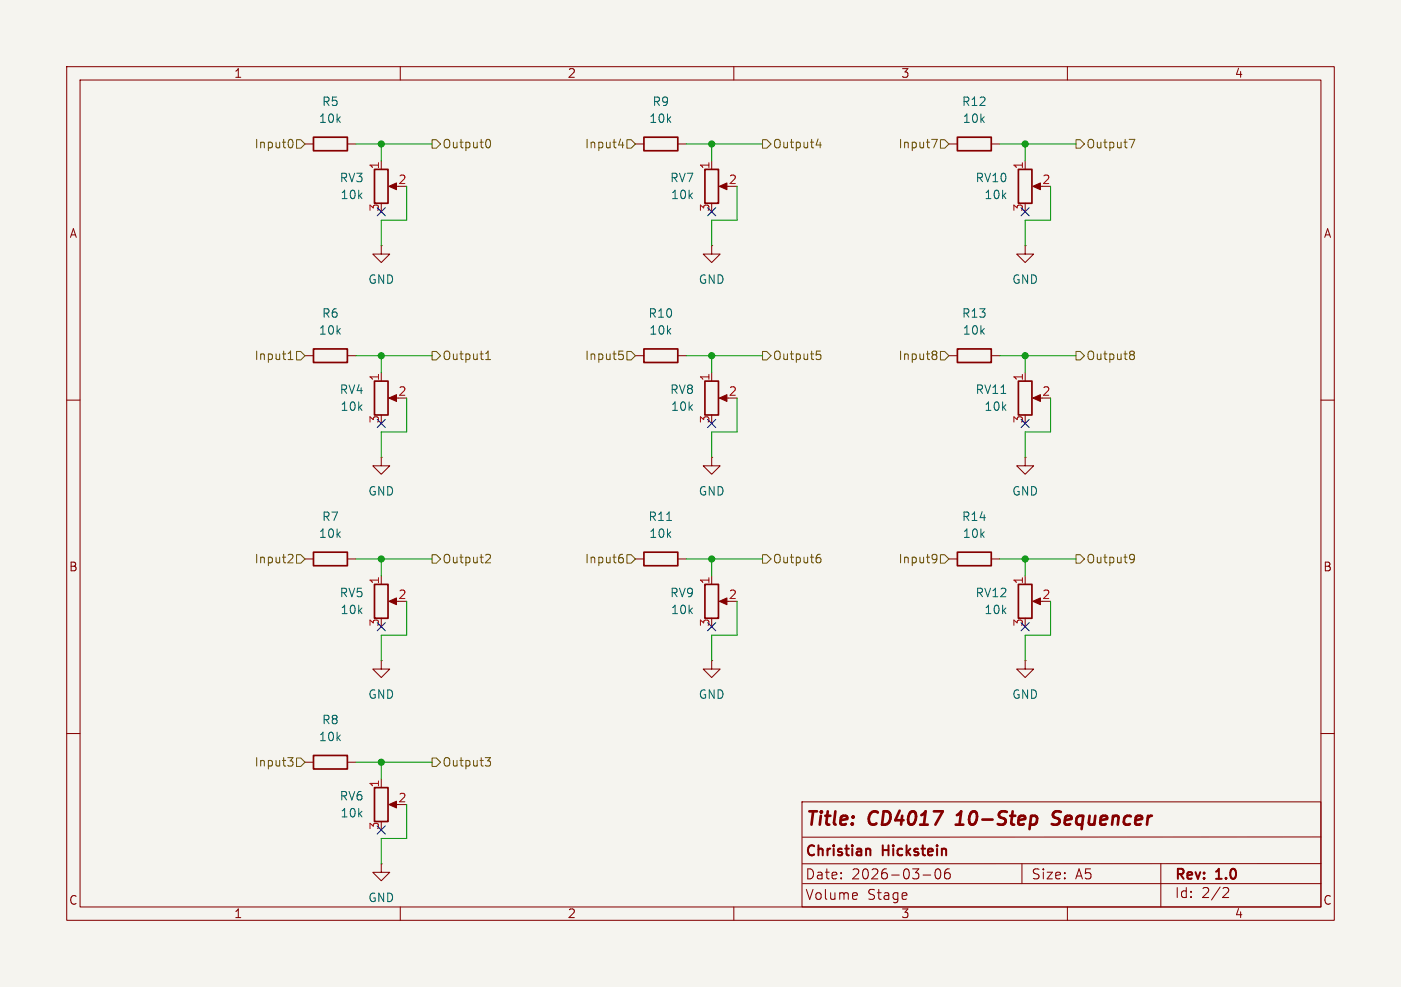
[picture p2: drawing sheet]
(kicad_sch
 (version 20250114)
 (generator "eeschema")
 (generator_version "9.0")
 (paper "A5")
 (title_block
  (title "CD4017 10-Step Sequencer")
  (date "2026-03-06")
  (rev "1.0")
  (company "Christian Hickstein")
  (comment 1 "Volume Stage"))
 (lib_symbols
  (symbol "Device:R"
   (pin_numbers (hide yes))
   (pin_names
    (offset 0)) (exclude_from_sim no) (in_bom yes) (on_board yes)
   (property "Reference" "R" (at 2.032 0 90) (effects (font (size 1.27 1.27))))
   (property "Value" "R" (at 0 0 90) (effects (font (size 1.27 1.27))))
   (property "Footprint" "" (at -1.778 0 90) (effects (font (size 1.27 1.27)) (hide yes)))
   (property "Datasheet" "~" (at 0 0 0) (effects (font (size 1.27 1.27)) (hide yes)))
   (property "Description" "Resistor" (at 0 0 0) (effects (font (size 1.27 1.27)) (hide yes)))
   (symbol "R_0_1"
    (rectangle (start -1.016 -2.54) (end 1.016 2.54) (stroke (width 0.254) (type default)) (fill (type none))))
   (symbol "R_1_1"
    (pin passive line (at 0 3.81 270) (length 1.27) (name "~" (effects (font (size 1.27 1.27)))) (number "1" (effects (font (size 1.27 1.27)))))
    (pin passive line (at 0 -3.81 90) (length 1.27) (name "~" (effects (font (size 1.27 1.27)))) (number "2" (effects (font (size 1.27 1.27))))))
   (embedded_fonts no))
  (symbol "Device:R_Potentiometer"
   (pin_names
    (offset 1.016) (hide yes)) (exclude_from_sim no) (in_bom yes) (on_board yes)
   (property "Reference" "RV" (at -4.445 0 90) (effects (font (size 1.27 1.27))))
   (property "Value" "R_Potentiometer" (at -2.54 0 90) (effects (font (size 1.27 1.27))))
   (property "Footprint" "" (at 0 0 0) (effects (font (size 1.27 1.27)) (hide yes)))
   (property "Datasheet" "~" (at 0 0 0) (effects (font (size 1.27 1.27)) (hide yes)))
   (property "Description" "Potentiometer" (at 0 0 0) (effects (font (size 1.27 1.27)) (hide yes)))
   (symbol "R_Potentiometer_0_1"
    (rectangle (start 1.016 2.54) (end -1.016 -2.54) (stroke (width 0.254) (type default)) (fill (type none)))
    (polyline (pts (xy 1.143 0) (xy 2.286 0.508) (xy 2.286 -0.508) (xy 1.143 0)) (stroke (width 0) (type default)) (fill (type outline)))
    (polyline (pts (xy 2.54 0) (xy 1.524 0)) (stroke (width 0) (type default)) (fill (type none))))
   (symbol "R_Potentiometer_1_1"
    (pin passive line (at 0 3.81 270) (length 1.27) (name "1" (effects (font (size 1.27 1.27)))) (number "1" (effects (font (size 1.27 1.27)))))
    (pin passive line (at 0 -3.81 90) (length 1.27) (name "3" (effects (font (size 1.27 1.27)))) (number "3" (effects (font (size 1.27 1.27)))))
    (pin passive line (at 3.81 0 180) (length 1.27) (name "2" (effects (font (size 1.27 1.27)))) (number "2" (effects (font (size 1.27 1.27))))))
   (embedded_fonts no))
  (symbol "power:GND"
   (power)
   (pin_numbers (hide yes))
   (pin_names
    (offset 0) (hide yes)) (exclude_from_sim no) (in_bom yes) (on_board yes)
   (property "Reference" "#PWR" (at 0 -6.35 0) (effects (font (size 1.27 1.27)) (hide yes)))
   (property "Value" "GND" (at 0 -3.81 0) (effects (font (size 1.27 1.27))))
   (property "Footprint" "" (at 0 0 0) (effects (font (size 1.27 1.27)) (hide yes)))
   (property "Datasheet" "" (at 0 0 0) (effects (font (size 1.27 1.27)) (hide yes)))
   (property "Description" "Power symbol creates a global label with name \"GND\" , ground" (at 0 0 0) (effects (font (size 1.27 1.27)) (hide yes)))
   (symbol "GND_0_1"
    (polyline (pts (xy 0 0) (xy 0 -1.27) (xy 1.27 -1.27) (xy 0 -2.54) (xy -1.27 -1.27) (xy 0 -1.27)) (stroke (width 0) (type default)) (fill (type none))))
   (symbol "GND_1_1"
    (pin power_in line (at 0 0 270) (length 0) (name "~" (effects (font (size 1.27 1.27)))) (number "1" (effects (font (size 1.27 1.27))))))
   (embedded_fonts no)))
 (junction
  (at 57.15 53.34)
  (diameter 0)
  (color 0 0 0 0))
 (junction
  (at 153.67 21.59)
  (diameter 0)
  (color 0 0 0 0))
 (junction
  (at 106.68 83.82)
  (diameter 0)
  (color 0 0 0 0))
 (junction
  (at 153.67 83.82)
  (diameter 0)
  (color 0 0 0 0))
 (junction
  (at 153.67 53.34)
  (diameter 0)
  (color 0 0 0 0))
 (junction
  (at 57.15 83.82)
  (diameter 0)
  (color 0 0 0 0))
 (junction
  (at 106.68 53.34)
  (diameter 0)
  (color 0 0 0 0))
 (junction
  (at 57.15 114.3)
  (diameter 0)
  (color 0 0 0 0))
 (junction
  (at 106.68 21.59)
  (diameter 0)
  (color 0 0 0 0))
 (junction
  (at 57.15 21.59)
  (diameter 0)
  (color 0 0 0 0))
 (no_connect
  (at 57.15 93.98))
 (no_connect
  (at 57.15 31.75))
 (no_connect
  (at 153.67 31.75))
 (no_connect
  (at 153.67 93.98))
 (no_connect
  (at 106.68 63.5))
 (no_connect
  (at 106.68 93.98))
 (no_connect
  (at 106.68 31.75))
 (no_connect
  (at 153.67 63.5))
 (no_connect
  (at 57.15 63.5))
 (no_connect
  (at 57.15 124.46))
 (wire
  (pts (xy 153.67 95.25) (xy 153.67 99.06))
  (stroke (width 0) (type default)))
 (wire
  (pts (xy 60.96 33.02) (xy 57.15 33.02))
  (stroke (width 0) (type default)))
 (wire
  (pts (xy 157.48 59.69) (xy 157.48 64.77))
  (stroke (width 0) (type default)))
 (wire
  (pts (xy 57.15 83.82) (xy 64.77 83.82))
  (stroke (width 0) (type default)))
 (wire
  (pts (xy 60.96 64.77) (xy 57.15 64.77))
  (stroke (width 0) (type default)))
 (wire
  (pts (xy 157.48 90.17) (xy 157.48 95.25))
  (stroke (width 0) (type default)))
 (wire
  (pts (xy 57.15 114.3) (xy 64.77 114.3))
  (stroke (width 0) (type default)))
 (wire
  (pts (xy 106.68 53.34) (xy 114.3 53.34))
  (stroke (width 0) (type default)))
 (wire
  (pts (xy 106.68 83.82) (xy 114.3 83.82))
  (stroke (width 0) (type default)))
 (wire
  (pts (xy 149.86 53.34) (xy 153.67 53.34))
  (stroke (width 0) (type default)))
 (wire
  (pts (xy 110.49 64.77) (xy 106.68 64.77))
  (stroke (width 0) (type default)))
 (wire
  (pts (xy 60.96 125.73) (xy 57.15 125.73))
  (stroke (width 0) (type default)))
 (wire
  (pts (xy 106.68 21.59) (xy 114.3 21.59))
  (stroke (width 0) (type default)))
 (wire
  (pts (xy 102.87 53.34) (xy 106.68 53.34))
  (stroke (width 0) (type default)))
 (wire
  (pts (xy 106.68 64.77) (xy 106.68 68.58))
  (stroke (width 0) (type default)))
 (wire
  (pts (xy 110.49 59.69) (xy 110.49 64.77))
  (stroke (width 0) (type default)))
 (wire
  (pts (xy 106.68 83.82) (xy 106.68 86.36))
  (stroke (width 0) (type default)))
 (wire
  (pts (xy 110.49 90.17) (xy 110.49 95.25))
  (stroke (width 0) (type default)))
 (wire
  (pts (xy 106.68 33.02) (xy 106.68 36.83))
  (stroke (width 0) (type default)))
 (wire
  (pts (xy 153.67 21.59) (xy 161.29 21.59))
  (stroke (width 0) (type default)))
 (wire
  (pts (xy 57.15 21.59) (xy 57.15 24.13))
  (stroke (width 0) (type default)))
 (wire
  (pts (xy 57.15 53.34) (xy 57.15 55.88))
  (stroke (width 0) (type default)))
 (wire
  (pts (xy 60.96 59.69) (xy 60.96 64.77))
  (stroke (width 0) (type default)))
 (wire
  (pts (xy 53.34 21.59) (xy 57.15 21.59))
  (stroke (width 0) (type default)))
 (wire
  (pts (xy 57.15 83.82) (xy 57.15 86.36))
  (stroke (width 0) (type default)))
 (wire
  (pts (xy 57.15 125.73) (xy 57.15 129.54))
  (stroke (width 0) (type default)))
 (wire
  (pts (xy 149.86 83.82) (xy 153.67 83.82))
  (stroke (width 0) (type default)))
 (wire
  (pts (xy 53.34 114.3) (xy 57.15 114.3))
  (stroke (width 0) (type default)))
 (wire
  (pts (xy 106.68 53.34) (xy 106.68 55.88))
  (stroke (width 0) (type default)))
 (wire
  (pts (xy 60.96 120.65) (xy 60.96 125.73))
  (stroke (width 0) (type default)))
 (wire
  (pts (xy 60.96 90.17) (xy 60.96 95.25))
  (stroke (width 0) (type default)))
 (wire
  (pts (xy 157.48 95.25) (xy 153.67 95.25))
  (stroke (width 0) (type default)))
 (wire
  (pts (xy 53.34 83.82) (xy 57.15 83.82))
  (stroke (width 0) (type default)))
 (wire
  (pts (xy 102.87 83.82) (xy 106.68 83.82))
  (stroke (width 0) (type default)))
 (wire
  (pts (xy 153.67 53.34) (xy 161.29 53.34))
  (stroke (width 0) (type default)))
 (wire
  (pts (xy 57.15 53.34) (xy 64.77 53.34))
  (stroke (width 0) (type default)))
 (wire
  (pts (xy 157.48 33.02) (xy 153.67 33.02))
  (stroke (width 0) (type default)))
 (wire
  (pts (xy 57.15 33.02) (xy 57.15 36.83))
  (stroke (width 0) (type default)))
 (wire
  (pts (xy 110.49 33.02) (xy 106.68 33.02))
  (stroke (width 0) (type default)))
 (wire
  (pts (xy 53.34 53.34) (xy 57.15 53.34))
  (stroke (width 0) (type default)))
 (wire
  (pts (xy 153.67 21.59) (xy 153.67 24.13))
  (stroke (width 0) (type default)))
 (wire
  (pts (xy 157.48 64.77) (xy 153.67 64.77))
  (stroke (width 0) (type default)))
 (wire
  (pts (xy 110.49 95.25) (xy 106.68 95.25))
  (stroke (width 0) (type default)))
 (wire
  (pts (xy 106.68 95.25) (xy 106.68 99.06))
  (stroke (width 0) (type default)))
 (wire
  (pts (xy 153.67 33.02) (xy 153.67 36.83))
  (stroke (width 0) (type default)))
 (wire
  (pts (xy 110.49 27.94) (xy 110.49 33.02))
  (stroke (width 0) (type default)))
 (wire
  (pts (xy 57.15 95.25) (xy 57.15 99.06))
  (stroke (width 0) (type default)))
 (wire
  (pts (xy 57.15 64.77) (xy 57.15 68.58))
  (stroke (width 0) (type default)))
 (wire
  (pts (xy 106.68 21.59) (xy 106.68 24.13))
  (stroke (width 0) (type default)))
 (wire
  (pts (xy 57.15 114.3) (xy 57.15 116.84))
  (stroke (width 0) (type default)))
 (wire
  (pts (xy 153.67 64.77) (xy 153.67 68.58))
  (stroke (width 0) (type default)))
 (wire
  (pts (xy 149.86 21.59) (xy 153.67 21.59))
  (stroke (width 0) (type default)))
 (wire
  (pts (xy 153.67 83.82) (xy 161.29 83.82))
  (stroke (width 0) (type default)))
 (wire
  (pts (xy 60.96 95.25) (xy 57.15 95.25))
  (stroke (width 0) (type default)))
 (wire
  (pts (xy 153.67 83.82) (xy 153.67 86.36))
  (stroke (width 0) (type default)))
 (wire
  (pts (xy 153.67 53.34) (xy 153.67 55.88))
  (stroke (width 0) (type default)))
 (wire
  (pts (xy 60.96 27.94) (xy 60.96 33.02))
  (stroke (width 0) (type default)))
 (wire
  (pts (xy 157.48 27.94) (xy 157.48 33.02))
  (stroke (width 0) (type default)))
 (wire
  (pts (xy 57.15 21.59) (xy 64.77 21.59))
  (stroke (width 0) (type default)))
 (wire
  (pts (xy 102.87 21.59) (xy 106.68 21.59))
  (stroke (width 0) (type default)))
 (hierarchical_label "Input5"
  (shape input)
  (at 95.25 53.34 180)
  (effects (font (size 1.27 1.27)) (justify right)))
 (hierarchical_label "Output0"
  (shape output)
  (at 64.77 21.59 0)
  (effects (font (size 1.27 1.27)) (justify left)))
 (hierarchical_label "Output9"
  (shape output)
  (at 161.29 83.82 0)
  (effects (font (size 1.27 1.27)) (justify left)))
 (hierarchical_label "Output4"
  (shape output)
  (at 114.3 21.59 0)
  (effects (font (size 1.27 1.27)) (justify left)))
 (hierarchical_label "Input9"
  (shape input)
  (at 142.24 83.82 180)
  (effects (font (size 1.27 1.27)) (justify right)))
 (hierarchical_label "Input3"
  (shape input)
  (at 45.72 114.3 180)
  (effects (font (size 1.27 1.27)) (justify right)))
 (hierarchical_label "Output6"
  (shape output)
  (at 114.3 83.82 0)
  (effects (font (size 1.27 1.27)) (justify left)))
 (hierarchical_label "Input4"
  (shape input)
  (at 95.25 21.59 180)
  (effects (font (size 1.27 1.27)) (justify right)))
 (hierarchical_label "Output5"
  (shape output)
  (at 114.3 53.34 0)
  (effects (font (size 1.27 1.27)) (justify left)))
 (hierarchical_label "Input8"
  (shape input)
  (at 142.24 53.34 180)
  (effects (font (size 1.27 1.27)) (justify right)))
 (hierarchical_label "Input0"
  (shape input)
  (at 45.72 21.59 180)
  (effects (font (size 1.27 1.27)) (justify right)))
 (hierarchical_label "Output3"
  (shape output)
  (at 64.77 114.3 0)
  (effects (font (size 1.27 1.27)) (justify left)))
 (hierarchical_label "Input2"
  (shape input)
  (at 45.72 83.82 180)
  (effects (font (size 1.27 1.27)) (justify right)))
 (hierarchical_label "Input7"
  (shape input)
  (at 142.24 21.59 180)
  (effects (font (size 1.27 1.27)) (justify right)))
 (hierarchical_label "Input6"
  (shape input)
  (at 95.25 83.82 180)
  (effects (font (size 1.27 1.27)) (justify right)))
 (hierarchical_label "Output2"
  (shape output)
  (at 64.77 83.82 0)
  (effects (font (size 1.27 1.27)) (justify left)))
 (hierarchical_label "Input1"
  (shape input)
  (at 45.72 53.34 180)
  (effects (font (size 1.27 1.27)) (justify right)))
 (hierarchical_label "Output7"
  (shape output)
  (at 161.29 21.59 0)
  (effects (font (size 1.27 1.27)) (justify left)))
 (hierarchical_label "Output8"
  (shape output)
  (at 161.29 53.34 0)
  (effects (font (size 1.27 1.27)) (justify left)))
 (hierarchical_label "Output1"
  (shape output)
  (at 64.77 53.34 0)
  (effects (font (size 1.27 1.27)) (justify left)))
 (symbol
  (lib_id "Device:R")
  (at 99.06 53.34 270)
  (unit 1)
  (exclude_from_sim no)
  (in_bom yes)
  (on_board yes)
  (dnp no)
  (fields_autoplaced yes)
  (property "Reference" "R10" (at 99.06 46.99 90) (effects (font (size 1.27 1.27))))
  (property "Value" "10k" (at 99.06 49.53 90) (effects (font (size 1.27 1.27))))
  (property "Footprint" "Resistor_SMD:R_0805_2012Metric_Pad1.20x1.40mm_HandSolder" (at 99.06 51.562 90) (effects (font (size 1.27 1.27)) (hide yes)))
  (property "Datasheet" "~" (at 99.06 53.34 0) (effects (font (size 1.27 1.27)) (hide yes)))
  (property "Description" "Resistor" (at 99.06 53.34 0) (effects (font (size 1.27 1.27)) (hide yes)))
  (pin "1")
  (pin "2"))
 (symbol
  (lib_id "Device:R_Potentiometer")
  (at 153.67 90.17 0)
  (unit 1)
  (exclude_from_sim no)
  (in_bom yes)
  (on_board yes)
  (dnp no)
  (fields_autoplaced yes)
  (property "Reference" "RV12" (at 151.13 88.8999 0) (effects (font (size 1.27 1.27)) (justify right)))
  (property "Value" "10k" (at 151.13 91.4399 0) (effects (font (size 1.27 1.27)) (justify right)))
  (property "Footprint" "Project_Footprints:Potis" (at 153.67 90.17 0) (effects (font (size 1.27 1.27)) (hide yes)))
  (property "Datasheet" "~" (at 153.67 90.17 0) (effects (font (size 1.27 1.27)) (hide yes)))
  (property "Description" "Potentiometer" (at 153.67 90.17 0) (effects (font (size 1.27 1.27)) (hide yes)))
  (pin "2")
  (pin "3")
  (pin "1"))
 (symbol
  (lib_id "Device:R_Potentiometer")
  (at 106.68 90.17 0)
  (unit 1)
  (exclude_from_sim no)
  (in_bom yes)
  (on_board yes)
  (dnp no)
  (fields_autoplaced yes)
  (property "Reference" "RV9" (at 104.14 88.8999 0) (effects (font (size 1.27 1.27)) (justify right)))
  (property "Value" "10k" (at 104.14 91.4399 0) (effects (font (size 1.27 1.27)) (justify right)))
  (property "Footprint" "Project_Footprints:Potis" (at 106.68 90.17 0) (effects (font (size 1.27 1.27)) (hide yes)))
  (property "Datasheet" "~" (at 106.68 90.17 0) (effects (font (size 1.27 1.27)) (hide yes)))
  (property "Description" "Potentiometer" (at 106.68 90.17 0) (effects (font (size 1.27 1.27)) (hide yes)))
  (pin "2")
  (pin "3")
  (pin "1"))
 (symbol
  (lib_id "power:GND")
  (at 153.67 36.83 0)
  (unit 1)
  (exclude_from_sim no)
  (in_bom yes)
  (on_board yes)
  (dnp no)
  (fields_autoplaced yes)
  (property "Reference" "#PWR0144" (at 153.67 43.18 0) (effects (font (size 1.27 1.27)) (hide yes)))
  (property "Value" "GND" (at 153.67 41.91 0) (effects (font (size 1.27 1.27))))
  (property "Footprint" "" (at 153.67 36.83 0) (effects (font (size 1.27 1.27)) (hide yes)))
  (property "Datasheet" "" (at 153.67 36.83 0) (effects (font (size 1.27 1.27)) (hide yes)))
  (property "Description" "Power symbol creates a global label with name \"GND\" , ground" (at 153.67 36.83 0) (effects (font (size 1.27 1.27)) (hide yes)))
  (pin "1"))
 (symbol
  (lib_id "Device:R")
  (at 49.53 114.3 270)
  (unit 1)
  (exclude_from_sim no)
  (in_bom yes)
  (on_board yes)
  (dnp no)
  (fields_autoplaced yes)
  (property "Reference" "R8" (at 49.53 107.95 90) (effects (font (size 1.27 1.27))))
  (property "Value" "10k" (at 49.53 110.49 90) (effects (font (size 1.27 1.27))))
  (property "Footprint" "Resistor_SMD:R_0805_2012Metric_Pad1.20x1.40mm_HandSolder" (at 49.53 112.522 90) (effects (font (size 1.27 1.27)) (hide yes)))
  (property "Datasheet" "~" (at 49.53 114.3 0) (effects (font (size 1.27 1.27)) (hide yes)))
  (property "Description" "Resistor" (at 49.53 114.3 0) (effects (font (size 1.27 1.27)) (hide yes)))
  (pin "1")
  (pin "2"))
 (symbol
  (lib_id "power:GND")
  (at 106.68 68.58 0)
  (unit 1)
  (exclude_from_sim no)
  (in_bom yes)
  (on_board yes)
  (dnp no)
  (fields_autoplaced yes)
  (property "Reference" "#PWR0137" (at 106.68 74.93 0) (effects (font (size 1.27 1.27)) (hide yes)))
  (property "Value" "GND" (at 106.68 73.66 0) (effects (font (size 1.27 1.27))))
  (property "Footprint" "" (at 106.68 68.58 0) (effects (font (size 1.27 1.27)) (hide yes)))
  (property "Datasheet" "" (at 106.68 68.58 0) (effects (font (size 1.27 1.27)) (hide yes)))
  (property "Description" "Power symbol creates a global label with name \"GND\" , ground" (at 106.68 68.58 0) (effects (font (size 1.27 1.27)) (hide yes)))
  (pin "1"))
 (symbol
  (lib_id "Device:R_Potentiometer")
  (at 57.15 27.94 0)
  (unit 1)
  (exclude_from_sim no)
  (in_bom yes)
  (on_board yes)
  (dnp no)
  (fields_autoplaced yes)
  (property "Reference" "RV3" (at 54.61 26.6699 0) (effects (font (size 1.27 1.27)) (justify right)))
  (property "Value" "10k" (at 54.61 29.2099 0) (effects (font (size 1.27 1.27)) (justify right)))
  (property "Footprint" "Project_Footprints:Potis" (at 57.15 27.94 0) (effects (font (size 1.27 1.27)) (hide yes)))
  (property "Datasheet" "~" (at 57.15 27.94 0) (effects (font (size 1.27 1.27)) (hide yes)))
  (property "Description" "Potentiometer" (at 57.15 27.94 0) (effects (font (size 1.27 1.27)) (hide yes)))
  (pin "2")
  (pin "3")
  (pin "1"))
 (symbol
  (lib_id "power:GND")
  (at 57.15 68.58 0)
  (unit 1)
  (exclude_from_sim no)
  (in_bom yes)
  (on_board yes)
  (dnp no)
  (fields_autoplaced yes)
  (property "Reference" "#PWR0146" (at 57.15 74.93 0) (effects (font (size 1.27 1.27)) (hide yes)))
  (property "Value" "GND" (at 57.15 73.66 0) (effects (font (size 1.27 1.27))))
  (property "Footprint" "" (at 57.15 68.58 0) (effects (font (size 1.27 1.27)) (hide yes)))
  (property "Datasheet" "" (at 57.15 68.58 0) (effects (font (size 1.27 1.27)) (hide yes)))
  (property "Description" "Power symbol creates a global label with name \"GND\" , ground" (at 57.15 68.58 0) (effects (font (size 1.27 1.27)) (hide yes)))
  (pin "1"))
 (symbol
  (lib_id "Device:R")
  (at 99.06 83.82 270)
  (unit 1)
  (exclude_from_sim no)
  (in_bom yes)
  (on_board yes)
  (dnp no)
  (fields_autoplaced yes)
  (property "Reference" "R11" (at 99.06 77.47 90) (effects (font (size 1.27 1.27))))
  (property "Value" "10k" (at 99.06 80.01 90) (effects (font (size 1.27 1.27))))
  (property "Footprint" "Resistor_SMD:R_0805_2012Metric_Pad1.20x1.40mm_HandSolder" (at 99.06 82.042 90) (effects (font (size 1.27 1.27)) (hide yes)))
  (property "Datasheet" "~" (at 99.06 83.82 0) (effects (font (size 1.27 1.27)) (hide yes)))
  (property "Description" "Resistor" (at 99.06 83.82 0) (effects (font (size 1.27 1.27)) (hide yes)))
  (pin "1")
  (pin "2"))
 (symbol
  (lib_id "Device:R_Potentiometer")
  (at 57.15 120.65 0)
  (unit 1)
  (exclude_from_sim no)
  (in_bom yes)
  (on_board yes)
  (dnp no)
  (fields_autoplaced yes)
  (property "Reference" "RV6" (at 54.61 119.3799 0) (effects (font (size 1.27 1.27)) (justify right)))
  (property "Value" "10k" (at 54.61 121.9199 0) (effects (font (size 1.27 1.27)) (justify right)))
  (property "Footprint" "Project_Footprints:Potis" (at 57.15 120.65 0) (effects (font (size 1.27 1.27)) (hide yes)))
  (property "Datasheet" "~" (at 57.15 120.65 0) (effects (font (size 1.27 1.27)) (hide yes)))
  (property "Description" "Potentiometer" (at 57.15 120.65 0) (effects (font (size 1.27 1.27)) (hide yes)))
  (pin "2")
  (pin "3")
  (pin "1"))
 (symbol
  (lib_id "power:GND")
  (at 57.15 129.54 0)
  (unit 1)
  (exclude_from_sim no)
  (in_bom yes)
  (on_board yes)
  (dnp no)
  (fields_autoplaced yes)
  (property "Reference" "#PWR0142" (at 57.15 135.89 0) (effects (font (size 1.27 1.27)) (hide yes)))
  (property "Value" "GND" (at 57.15 134.62 0) (effects (font (size 1.27 1.27))))
  (property "Footprint" "" (at 57.15 129.54 0) (effects (font (size 1.27 1.27)) (hide yes)))
  (property "Datasheet" "" (at 57.15 129.54 0) (effects (font (size 1.27 1.27)) (hide yes)))
  (property "Description" "Power symbol creates a global label with name \"GND\" , ground" (at 57.15 129.54 0) (effects (font (size 1.27 1.27)) (hide yes)))
  (pin "1"))
 (symbol
  (lib_id "power:GND")
  (at 106.68 36.83 0)
  (unit 1)
  (exclude_from_sim no)
  (in_bom yes)
  (on_board yes)
  (dnp no)
  (fields_autoplaced yes)
  (property "Reference" "#PWR0143" (at 106.68 43.18 0) (effects (font (size 1.27 1.27)) (hide yes)))
  (property "Value" "GND" (at 106.68 41.91 0) (effects (font (size 1.27 1.27))))
  (property "Footprint" "" (at 106.68 36.83 0) (effects (font (size 1.27 1.27)) (hide yes)))
  (property "Datasheet" "" (at 106.68 36.83 0) (effects (font (size 1.27 1.27)) (hide yes)))
  (property "Description" "Power symbol creates a global label with name \"GND\" , ground" (at 106.68 36.83 0) (effects (font (size 1.27 1.27)) (hide yes)))
  (pin "1"))
 (symbol
  (lib_id "Device:R")
  (at 49.53 21.59 270)
  (unit 1)
  (exclude_from_sim no)
  (in_bom yes)
  (on_board yes)
  (dnp no)
  (fields_autoplaced yes)
  (property "Reference" "R5" (at 49.53 15.24 90) (effects (font (size 1.27 1.27))))
  (property "Value" "10k" (at 49.53 17.78 90) (effects (font (size 1.27 1.27))))
  (property "Footprint" "Resistor_SMD:R_0805_2012Metric_Pad1.20x1.40mm_HandSolder" (at 49.53 19.812 90) (effects (font (size 1.27 1.27)) (hide yes)))
  (property "Datasheet" "~" (at 49.53 21.59 0) (effects (font (size 1.27 1.27)) (hide yes)))
  (property "Description" "Resistor" (at 49.53 21.59 0) (effects (font (size 1.27 1.27)) (hide yes)))
  (pin "1")
  (pin "2"))
 (symbol
  (lib_id "power:GND")
  (at 153.67 68.58 0)
  (unit 1)
  (exclude_from_sim no)
  (in_bom yes)
  (on_board yes)
  (dnp no)
  (fields_autoplaced yes)
  (property "Reference" "#PWR0138" (at 153.67 74.93 0) (effects (font (size 1.27 1.27)) (hide yes)))
  (property "Value" "GND" (at 153.67 73.66 0) (effects (font (size 1.27 1.27))))
  (property "Footprint" "" (at 153.67 68.58 0) (effects (font (size 1.27 1.27)) (hide yes)))
  (property "Datasheet" "" (at 153.67 68.58 0) (effects (font (size 1.27 1.27)) (hide yes)))
  (property "Description" "Power symbol creates a global label with name \"GND\" , ground" (at 153.67 68.58 0) (effects (font (size 1.27 1.27)) (hide yes)))
  (pin "1"))
 (symbol
  (lib_id "Device:R")
  (at 49.53 83.82 270)
  (unit 1)
  (exclude_from_sim no)
  (in_bom yes)
  (on_board yes)
  (dnp no)
  (fields_autoplaced yes)
  (property "Reference" "R7" (at 49.53 77.47 90) (effects (font (size 1.27 1.27))))
  (property "Value" "10k" (at 49.53 80.01 90) (effects (font (size 1.27 1.27))))
  (property "Footprint" "Resistor_SMD:R_0805_2012Metric_Pad1.20x1.40mm_HandSolder" (at 49.53 82.042 90) (effects (font (size 1.27 1.27)) (hide yes)))
  (property "Datasheet" "~" (at 49.53 83.82 0) (effects (font (size 1.27 1.27)) (hide yes)))
  (property "Description" "Resistor" (at 49.53 83.82 0) (effects (font (size 1.27 1.27)) (hide yes)))
  (pin "1")
  (pin "2"))
 (symbol
  (lib_id "Device:R_Potentiometer")
  (at 57.15 90.17 0)
  (unit 1)
  (exclude_from_sim no)
  (in_bom yes)
  (on_board yes)
  (dnp no)
  (fields_autoplaced yes)
  (property "Reference" "RV5" (at 54.61 88.8999 0) (effects (font (size 1.27 1.27)) (justify right)))
  (property "Value" "10k" (at 54.61 91.4399 0) (effects (font (size 1.27 1.27)) (justify right)))
  (property "Footprint" "Project_Footprints:Potis" (at 57.15 90.17 0) (effects (font (size 1.27 1.27)) (hide yes)))
  (property "Datasheet" "~" (at 57.15 90.17 0) (effects (font (size 1.27 1.27)) (hide yes)))
  (property "Description" "Potentiometer" (at 57.15 90.17 0) (effects (font (size 1.27 1.27)) (hide yes)))
  (pin "2")
  (pin "3")
  (pin "1"))
 (symbol
  (lib_id "power:GND")
  (at 57.15 99.06 0)
  (unit 1)
  (exclude_from_sim no)
  (in_bom yes)
  (on_board yes)
  (dnp no)
  (fields_autoplaced yes)
  (property "Reference" "#PWR0141" (at 57.15 105.41 0) (effects (font (size 1.27 1.27)) (hide yes)))
  (property "Value" "GND" (at 57.15 104.14 0) (effects (font (size 1.27 1.27))))
  (property "Footprint" "" (at 57.15 99.06 0) (effects (font (size 1.27 1.27)) (hide yes)))
  (property "Datasheet" "" (at 57.15 99.06 0) (effects (font (size 1.27 1.27)) (hide yes)))
  (property "Description" "Power symbol creates a global label with name \"GND\" , ground" (at 57.15 99.06 0) (effects (font (size 1.27 1.27)) (hide yes)))
  (pin "1"))
 (symbol
  (lib_id "Device:R_Potentiometer")
  (at 106.68 27.94 0)
  (unit 1)
  (exclude_from_sim no)
  (in_bom yes)
  (on_board yes)
  (dnp no)
  (fields_autoplaced yes)
  (property "Reference" "RV7" (at 104.14 26.6699 0) (effects (font (size 1.27 1.27)) (justify right)))
  (property "Value" "10k" (at 104.14 29.2099 0) (effects (font (size 1.27 1.27)) (justify right)))
  (property "Footprint" "Project_Footprints:Potis" (at 106.68 27.94 0) (effects (font (size 1.27 1.27)) (hide yes)))
  (property "Datasheet" "~" (at 106.68 27.94 0) (effects (font (size 1.27 1.27)) (hide yes)))
  (property "Description" "Potentiometer" (at 106.68 27.94 0) (effects (font (size 1.27 1.27)) (hide yes)))
  (pin "2")
  (pin "3")
  (pin "1"))
 (symbol
  (lib_id "Device:R_Potentiometer")
  (at 153.67 27.94 0)
  (unit 1)
  (exclude_from_sim no)
  (in_bom yes)
  (on_board yes)
  (dnp no)
  (fields_autoplaced yes)
  (property "Reference" "RV10" (at 151.13 26.6699 0) (effects (font (size 1.27 1.27)) (justify right)))
  (property "Value" "10k" (at 151.13 29.2099 0) (effects (font (size 1.27 1.27)) (justify right)))
  (property "Footprint" "Project_Footprints:Potis" (at 153.67 27.94 0) (effects (font (size 1.27 1.27)) (hide yes)))
  (property "Datasheet" "~" (at 153.67 27.94 0) (effects (font (size 1.27 1.27)) (hide yes)))
  (property "Description" "Potentiometer" (at 153.67 27.94 0) (effects (font (size 1.27 1.27)) (hide yes)))
  (pin "2")
  (pin "3")
  (pin "1"))
 (symbol
  (lib_id "power:GND")
  (at 106.68 99.06 0)
  (unit 1)
  (exclude_from_sim no)
  (in_bom yes)
  (on_board yes)
  (dnp no)
  (fields_autoplaced yes)
  (property "Reference" "#PWR0139" (at 106.68 105.41 0) (effects (font (size 1.27 1.27)) (hide yes)))
  (property "Value" "GND" (at 106.68 104.14 0) (effects (font (size 1.27 1.27))))
  (property "Footprint" "" (at 106.68 99.06 0) (effects (font (size 1.27 1.27)) (hide yes)))
  (property "Datasheet" "" (at 106.68 99.06 0) (effects (font (size 1.27 1.27)) (hide yes)))
  (property "Description" "Power symbol creates a global label with name \"GND\" , ground" (at 106.68 99.06 0) (effects (font (size 1.27 1.27)) (hide yes)))
  (pin "1"))
 (symbol
  (lib_id "Device:R")
  (at 49.53 53.34 270)
  (unit 1)
  (exclude_from_sim no)
  (in_bom yes)
  (on_board yes)
  (dnp no)
  (fields_autoplaced yes)
  (property "Reference" "R6" (at 49.53 46.99 90) (effects (font (size 1.27 1.27))))
  (property "Value" "10k" (at 49.53 49.53 90) (effects (font (size 1.27 1.27))))
  (property "Footprint" "Resistor_SMD:R_0805_2012Metric_Pad1.20x1.40mm_HandSolder" (at 49.53 51.562 90) (effects (font (size 1.27 1.27)) (hide yes)))
  (property "Datasheet" "~" (at 49.53 53.34 0) (effects (font (size 1.27 1.27)) (hide yes)))
  (property "Description" "Resistor" (at 49.53 53.34 0) (effects (font (size 1.27 1.27)) (hide yes)))
  (pin "1")
  (pin "2"))
 (symbol
  (lib_id "Device:R")
  (at 146.05 21.59 270)
  (unit 1)
  (exclude_from_sim no)
  (in_bom yes)
  (on_board yes)
  (dnp no)
  (fields_autoplaced yes)
  (property "Reference" "R12" (at 146.05 15.24 90) (effects (font (size 1.27 1.27))))
  (property "Value" "10k" (at 146.05 17.78 90) (effects (font (size 1.27 1.27))))
  (property "Footprint" "Resistor_SMD:R_0805_2012Metric_Pad1.20x1.40mm_HandSolder" (at 146.05 19.812 90) (effects (font (size 1.27 1.27)) (hide yes)))
  (property "Datasheet" "~" (at 146.05 21.59 0) (effects (font (size 1.27 1.27)) (hide yes)))
  (property "Description" "Resistor" (at 146.05 21.59 0) (effects (font (size 1.27 1.27)) (hide yes)))
  (pin "1")
  (pin "2"))
 (symbol
  (lib_id "Device:R")
  (at 146.05 53.34 270)
  (unit 1)
  (exclude_from_sim no)
  (in_bom yes)
  (on_board yes)
  (dnp no)
  (fields_autoplaced yes)
  (property "Reference" "R13" (at 146.05 46.99 90) (effects (font (size 1.27 1.27))))
  (property "Value" "10k" (at 146.05 49.53 90) (effects (font (size 1.27 1.27))))
  (property "Footprint" "Resistor_SMD:R_0805_2012Metric_Pad1.20x1.40mm_HandSolder" (at 146.05 51.562 90) (effects (font (size 1.27 1.27)) (hide yes)))
  (property "Datasheet" "~" (at 146.05 53.34 0) (effects (font (size 1.27 1.27)) (hide yes)))
  (property "Description" "Resistor" (at 146.05 53.34 0) (effects (font (size 1.27 1.27)) (hide yes)))
  (pin "1")
  (pin "2"))
 (symbol
  (lib_id "Device:R_Potentiometer")
  (at 57.15 59.69 0)
  (unit 1)
  (exclude_from_sim no)
  (in_bom yes)
  (on_board yes)
  (dnp no)
  (fields_autoplaced yes)
  (property "Reference" "RV4" (at 54.61 58.4199 0) (effects (font (size 1.27 1.27)) (justify right)))
  (property "Value" "10k" (at 54.61 60.9599 0) (effects (font (size 1.27 1.27)) (justify right)))
  (property "Footprint" "Project_Footprints:Potis" (at 57.15 59.69 0) (effects (font (size 1.27 1.27)) (hide yes)))
  (property "Datasheet" "~" (at 57.15 59.69 0) (effects (font (size 1.27 1.27)) (hide yes)))
  (property "Description" "Potentiometer" (at 57.15 59.69 0) (effects (font (size 1.27 1.27)) (hide yes)))
  (pin "2")
  (pin "3")
  (pin "1"))
 (symbol
  (lib_id "Device:R_Potentiometer")
  (at 106.68 59.69 0)
  (unit 1)
  (exclude_from_sim no)
  (in_bom yes)
  (on_board yes)
  (dnp no)
  (fields_autoplaced yes)
  (property "Reference" "RV8" (at 104.14 58.4199 0) (effects (font (size 1.27 1.27)) (justify right)))
  (property "Value" "10k" (at 104.14 60.9599 0) (effects (font (size 1.27 1.27)) (justify right)))
  (property "Footprint" "Project_Footprints:Potis" (at 106.68 59.69 0) (effects (font (size 1.27 1.27)) (hide yes)))
  (property "Datasheet" "~" (at 106.68 59.69 0) (effects (font (size 1.27 1.27)) (hide yes)))
  (property "Description" "Potentiometer" (at 106.68 59.69 0) (effects (font (size 1.27 1.27)) (hide yes)))
  (pin "2")
  (pin "3")
  (pin "1"))
 (symbol
  (lib_id "power:GND")
  (at 57.15 36.83 0)
  (unit 1)
  (exclude_from_sim no)
  (in_bom yes)
  (on_board yes)
  (dnp no)
  (fields_autoplaced yes)
  (property "Reference" "#PWR0145" (at 57.15 43.18 0) (effects (font (size 1.27 1.27)) (hide yes)))
  (property "Value" "GND" (at 57.15 41.91 0) (effects (font (size 1.27 1.27))))
  (property "Footprint" "" (at 57.15 36.83 0) (effects (font (size 1.27 1.27)) (hide yes)))
  (property "Datasheet" "" (at 57.15 36.83 0) (effects (font (size 1.27 1.27)) (hide yes)))
  (property "Description" "Power symbol creates a global label with name \"GND\" , ground" (at 57.15 36.83 0) (effects (font (size 1.27 1.27)) (hide yes)))
  (pin "1"))
 (symbol
  (lib_id "power:GND")
  (at 153.67 99.06 0)
  (unit 1)
  (exclude_from_sim no)
  (in_bom yes)
  (on_board yes)
  (dnp no)
  (fields_autoplaced yes)
  (property "Reference" "#PWR0140" (at 153.67 105.41 0) (effects (font (size 1.27 1.27)) (hide yes)))
  (property "Value" "GND" (at 153.67 104.14 0) (effects (font (size 1.27 1.27))))
  (property "Footprint" "" (at 153.67 99.06 0) (effects (font (size 1.27 1.27)) (hide yes)))
  (property "Datasheet" "" (at 153.67 99.06 0) (effects (font (size 1.27 1.27)) (hide yes)))
  (property "Description" "Power symbol creates a global label with name \"GND\" , ground" (at 153.67 99.06 0) (effects (font (size 1.27 1.27)) (hide yes)))
  (pin "1"))
 (symbol
  (lib_id "Device:R")
  (at 146.05 83.82 270)
  (unit 1)
  (exclude_from_sim no)
  (in_bom yes)
  (on_board yes)
  (dnp no)
  (fields_autoplaced yes)
  (property "Reference" "R14" (at 146.05 77.47 90) (effects (font (size 1.27 1.27))))
  (property "Value" "10k" (at 146.05 80.01 90) (effects (font (size 1.27 1.27))))
  (property "Footprint" "Resistor_SMD:R_0805_2012Metric_Pad1.20x1.40mm_HandSolder" (at 146.05 82.042 90) (effects (font (size 1.27 1.27)) (hide yes)))
  (property "Datasheet" "~" (at 146.05 83.82 0) (effects (font (size 1.27 1.27)) (hide yes)))
  (property "Description" "Resistor" (at 146.05 83.82 0) (effects (font (size 1.27 1.27)) (hide yes)))
  (pin "1")
  (pin "2"))
 (symbol
  (lib_id "Device:R_Potentiometer")
  (at 153.67 59.69 0)
  (unit 1)
  (exclude_from_sim no)
  (in_bom yes)
  (on_board yes)
  (dnp no)
  (fields_autoplaced yes)
  (property "Reference" "RV11" (at 151.13 58.4199 0) (effects (font (size 1.27 1.27)) (justify right)))
  (property "Value" "10k" (at 151.13 60.9599 0) (effects (font (size 1.27 1.27)) (justify right)))
  (property "Footprint" "Project_Footprints:Potis" (at 153.67 59.69 0) (effects (font (size 1.27 1.27)) (hide yes)))
  (property "Datasheet" "~" (at 153.67 59.69 0) (effects (font (size 1.27 1.27)) (hide yes)))
  (property "Description" "Potentiometer" (at 153.67 59.69 0) (effects (font (size 1.27 1.27)) (hide yes)))
  (pin "2")
  (pin "3")
  (pin "1"))
 (symbol
  (lib_id "Device:R")
  (at 99.06 21.59 270)
  (unit 1)
  (exclude_from_sim no)
  (in_bom yes)
  (on_board yes)
  (dnp no)
  (fields_autoplaced yes)
  (property "Reference" "R9" (at 99.06 15.24 90) (effects (font (size 1.27 1.27))))
  (property "Value" "10k" (at 99.06 17.78 90) (effects (font (size 1.27 1.27))))
  (property "Footprint" "Resistor_SMD:R_0805_2012Metric_Pad1.20x1.40mm_HandSolder" (at 99.06 19.812 90) (effects (font (size 1.27 1.27)) (hide yes)))
  (property "Datasheet" "~" (at 99.06 21.59 0) (effects (font (size 1.27 1.27)) (hide yes)))
  (property "Description" "Resistor" (at 99.06 21.59 0) (effects (font (size 1.27 1.27)) (hide yes)))
  (pin "1")
  (pin "2")))
